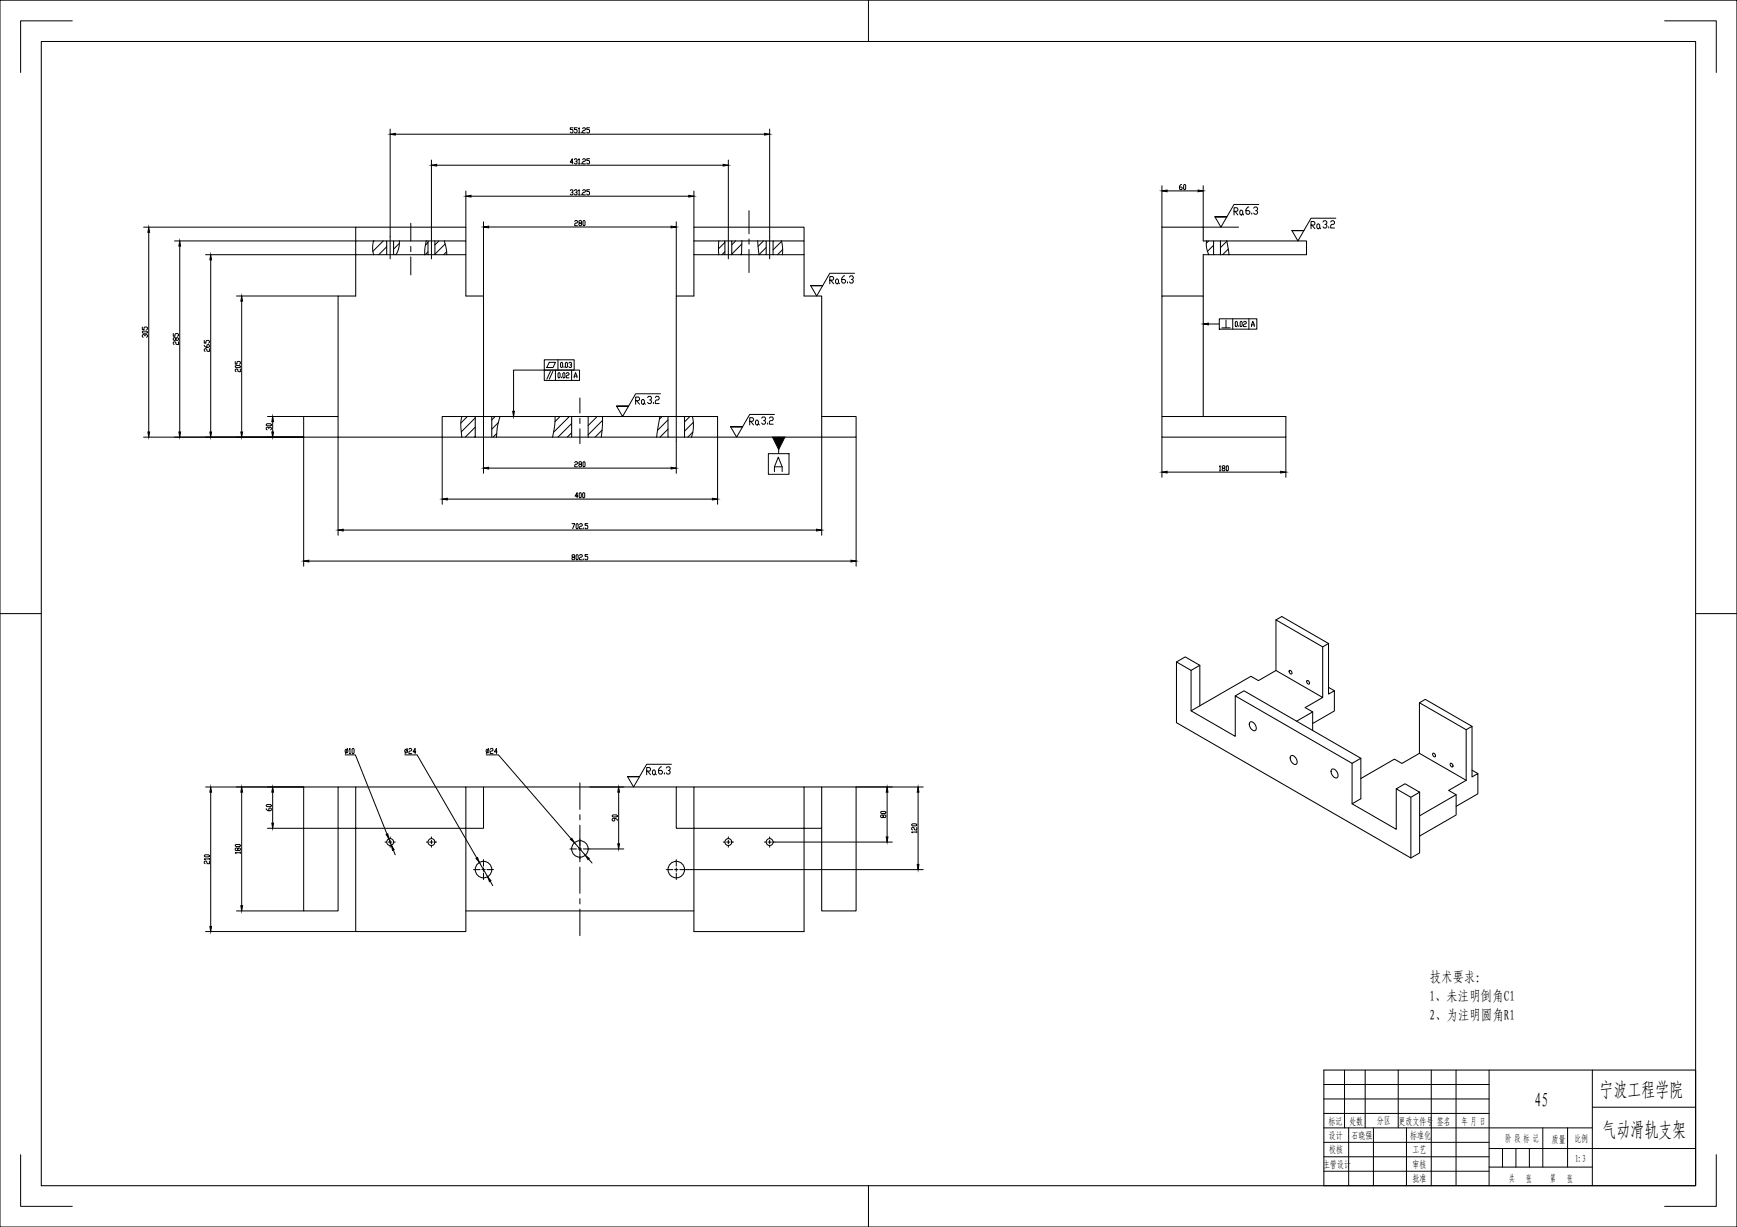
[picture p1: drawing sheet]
<svg xmlns="http://www.w3.org/2000/svg" width="841mm" height="594mm" viewBox="0 0 841 594" stroke-linecap="round" stroke-linejoin="round" font-family="sans-serif">
<g fill="none" stroke="#000" stroke-width=".48">
<path d="M0 0h841v594h-841zM35 10h-25v25M420 0v20M806 10h25v25M0 297h20M821 297h20M651 518v28M661 518v28M677 518v28M693 518v56M705 518v56M721 518v56"/>
<path d="M771 518v56M821 518v56h-180M641 525h80M641 532h80M641 539h80M771 536h50M10 559v25h25M641 546h130M641 553h80M653 546v28M665 546v28M681 546v28"/>
<path d="M721 556h100M727 556v9M734 556v9M740 556v9M747 546v19M759 546v19M831 559v25h-25M420 574v20M641 560h80M641 567h80M721 565h50"/>
</g>
<g fill="none" stroke="#000" stroke-width=".5">
<path d="M20 20h801v554h-801zM172 117h15v6h-15zM172 117v-7h54v7M187 117h4M207 117h19v6h-19zM207 117h-16v6h16M211 117v6M336 117h15v6h-15M336 117v26h-9v59M336 117v-7h53v7M351 117h3v6h-3M354 117h17v6h-17"/>
<path d="M371 117h3M374 117h15v6h-15zM588 117h-5v-7h-20v33M591 117h42v6h-42M591 117h-3v6h3M591 117v6M172 123v20h-8v59M187 123h4M226 123v20h8v59M371 123h3M389 123v20h9v59M588 123h-5v20"/>
<path d="M164 212v-10h-17v10h83M230 202h-16v10M238 202v10M277 202h-47v10h47M285 202h-8v10h8M285 212h38M285 202h38M285 202v10M331 202h-8v10h8M331 212h67M331 202h16v10M331 202v10"/>
<path d="M398 202h17v10h-17zM563 202h60v10h-60zM563 202v-59h20v59M618 300v25M643 312l-22-13-3 1 22 13M570 320l4-2 7 4-4 3M581 322v20M598 337l4-3 57 33-4 3M624 325a.8 .8 0 0 1 1 0 .8 .8 0 0 1 0 1zM633 330a.8 .8 0 0 1 1 0 .8 .8 0 0 1-1 1zM640 338v-25l3-1v24l3-2v10l-10 6M643 333l3 1"/>
<path d="M577 344l29-17 3 3 9-5 22 13-8 5 4 2-8 4M605 350a2.5 2.5 0 0 1 3 1 2.5 2.5 0 0 1-1 3 3 3 0 0 1-2-4zM636 345v9M687 340l3-1 23 13M710 353l-23-13v25M625 366a2.5 2.5 0 0 1 3 1 2.5 2.5 0 0 1-1 3 3 3 0 0 1-2-4zM645 372a2.5 2.5 0 0 1 2 2 2.5 2.5 0 0 1 0 3 3 3 0 0 1-2-5zM655 370v19l21 13v-20M655 370l-57-33v20l-21-13v-19l-7-5v30l113 65v-29M659 377l16-9 4 2 8-5 23 13M659 367v20l-4 2M694 365a.8 .8 0 0 1 1 0 .8 .8 0 0 1-1 1z"/>
<path d="M702 370a1 1 0 0 1 2 0 .8 .8 0 0 1-1 1zM710 378l-9 5 4 2-18 10M710 378v-25l3-1v24l3-1v9l-11 6M713 373l3 2M164 381h-17v60h17v-40M172 381h54v20h-54zM172 381h-8v20h8M226 381h8v20h-8v50h-54v-50M234 381h93M336 381h53v20h-53zM336 381h-9v20h9v50h53v-50M389 381h9v20h-9"/>
<path d="M398 381h17v60h-17v-40M676 382l4-3 7 5-4 2zM687 384v29l-4 2M705 385v10l-18 10M226 441h110M821 518h-180v56"/>
<circle cx="189" cy="408" r="1.7"/>
<circle cx="209" cy="408" r="1.7"/>
<circle cx="281" cy="411" r="4"/>
<circle cx="353" cy="408" r="1.7"/>
<circle cx="373" cy="408" r="1.7"/>
<circle cx="234" cy="421" r="4"/>
<circle cx="327" cy="421" r="4"/>
</g>
<!-- layer: 0 -->
<g fill="none" stroke="#000" stroke-width=".48">
<path d="M181 117l-1 3 1 3M193 117v3l-1 3M206 117v6M215 117l1 6M348 117v6M359 117v6M367 117l1 6M378 117l1 6M583 110h17M584 117v3l1 3M594 117l1 6M224 202l-1 3 1 7"/>
<path d="M242 202l-2 10M269 202l-1 10M292 202l-1 10M319 202l-1 10M335 202a18 18 0 0 1 0 10"/>
</g>
<g fill="none" stroke="#000" stroke-width=".48">
<path d="M181 117h.1M186 117l-5 5M187 119l-4 4M193 118l-2 3M207 117l-1 2M213 117l-2 2M216 118l-5 5M351 117l-3 3M356 117l-2 2M359 118l-5 5M370 117l-3 2M371 120l-3 3"/>
<path d="M378 117l-4 4M585 117l-1 1M588 119l-3 3M594 117l-3 3M207 122l-1 1M216 122l-1 1M351 122l-1 1M359 123h-1M379 121l-3 2M588 123h-1M595 121l-3 2M226 202l-3 3"/>
<path d="M230 211v1M230 202l-7 7M230 207l-5 5M240 202l-2 1M241 210l-2 2M241 205l-3 3M271 202l-2 2M276 202l-8 7M277 205l-7 7M277 210l-2 2M289 202l-4 4M292 208l-4 4"/>
<path d="M292 204l-7 7M321 202l-2 1M323 203l-5 5M323 208l-3 4M334 202l-3 2M335 209l-2 3M336 204l-5 5"/>
</g>
<g fill="none" stroke="#000" stroke-width=".48">
<path d="M189 115v10M199 108v9M199 119v3M209 115v10M353 115v10M363 102v11M363 116v2M373 115v10M199 124v9M363 121v11M234 200v14M281 193v7"/>
<path d="M281 203v2M281 208v7M327 202v12M281 379v13M281 394v3M281 400v12M186 408h1M189 407v1h-1M189 405v1M189 409v1M190 408h-1v1M191 408h.1"/>
<path d="M206 408h1M209 407v1h-1M209 405v1M209 409v1M210 408h-1v1M211 408h.1M234 416v3M276 411h3M281 410v1h-1M281 413v4M281 420v13M282 411h-1v1"/>
<path d="M282 411h4M327 416v3M350 408h1M353 407v1h-1M353 405v1M353 409v1M353 408v1M354 408h1M370 408h1M373 407v1h-1M373 405v1M373 409v1"/>
<path d="M373 408v1M374 408h1M229 421h3M234 420v1h-1M234 423v3M235 421h-1v1M236 421h3M281 435v3M323 421h3M327 420v1M327 423v3M328 421h-1v1"/>
<path d="M329 421h3M281 440v13"/>
</g>
<g fill="none" stroke="#000" stroke-width=".48">
<path d="M189 62v53M191 65h179M209 77v38M211 80h139M277 79h-1l1-2v2M277 62h-1v1h1v1h-1M278 77h1v1M279 78v1h-1M279 62h-1v1h1v1h-1M280 77v2M280 62v2M280 79h1"/>
<path d="M280 64h1M281 64h.1M281 79h.1M282 77h1l-1 2h1M282 62h1l-1 2h1M285 77h-1v1h1v1h-1M285 62h-1v1h1v1h-1M353 77v38M373 62v53M226 92v18M228 95h105M276 92h1v1"/>
<path d="M277 93v1h-1M278 92h1v1M279 93v1h-1M280 92v2M280 94h1M281 94h.1M282 92h1l-1 2h1M285 92h-1v1h1v1h-1M336 92v18M563 90v20M565 92h15M572 89l-1 1v1l1 1v-1h-1"/>
<path d="M573 89l1 1v2l-1-1zM583 90v20M70 110h102M72 112v97M85 117h87M87 119v90M234 107v36M237 110h88M278 107h1h1l-2 1v1h2M281 108v-1h1l-2 1 1 1h1l-1-1M283 107v2h-1zM327 107v36"/>
<path d="M100 123h72M102 126v83M69 158v2h1v-2l1 1v1M115 143h49M117 146v63M585 157h5M590 154h19v5h-19zM592 159h4M594 155v4M597 154v5M598 156h1v2h-1zM600 158h.1"/>
<path d="M601 156v2h-1zM602 156h1l-1 1v1h1M605 154v5M606 158l1-2v2M606 157h1M69 161l2-1v1h-2zM70 163v-1h-1v1M70 162h1v1M84 161v2h1v-2l1 1v1M85 164h1v1l-1-2-1 1v1l1-1M86 165v2l-1-1v-1l-1 1v1M99 167l1 1h1v-1l-1 1"/>
<path d="M99 165v1h1v-1h1v1M101 169v1h-1v-1h-1v1M114 177h2v1h-2zM114 175v1h1v-1h1v1M116 179v1h-1v-1h-1v1M264 174h14v5h-14zM264 179h17v5h-17zM264 179h-15v20M266 175h3l-1 3h-3zM266 180l-1 4M268 180l-2 4M269 179v5"/>
<path d="M270 174v5M272 175v1v2h-1zM273 178h.1M274 175l1 1-1 2zM275 176l1-1 1 1-1 1M276 177v1h-1M277 179v5M271 180v1v2h-1zM272 183h.1M273 180l1 1-1 2zM274 181l1-1 1 1-2 1v1h2M278 183l1-3v3"/>
<path d="M278 182h1M70 212h77v62M129 205h2v1h-2zM130 202h17M130 207h-1v1M130 207h1v1M132 204v5M164 212v47M214 212v32M234 214v15M327 214v15M347 212v32"/>
<path d="M372 220h10v10h-10zM377 212v8M398 212v47M415 212v62M563 212v19M623 212v19M237 227h88M278 224h1h1l-2 1v1h2M281 225v-1h1l-2 1 1 1h1l-1-1M281 239v2h-1zM282 239h1v2h-1zM283 224v2h-1z"/>
<path d="M375 228v-2l2-5 2 5v2M375 226h4M565 229h55M590 226l1-1v3M590 228h1M592 227v-2l1 1-1 1v1h1v-1M594 225l1 1-1 2zM166 257h229M217 242h128M277 254h1l-1 2M279 254h1v2h-1zM280 240h-2l1-1v2"/>
<path d="M281 254h1l-1 1v1h1M283 256h.1M285 254h-2l2 1-1 1h-1M150 272h262M277 270v-1h1l-1 1v1h1v-1M279 269h1v2h-1zM281 269h1l-1 1v1h1M283 271h.1M285 269h-2l2 1-1 1h-1M167 365h5l15 39M167 363h1v1h-1zM168 362l-1 3"/>
<path d="M169 363v-1v3M169 365h1M171 362v1v2l-1-1zM196 365h6l29 50M196 363h1v1h-1zM197 362l-1 3M198 363v-1l1 1-1 1v1h1M201 364h-1l1-2v3M235 365h6l36 41M236 363h1l-1 1h-1zM237 362l-1 3M237 363l1-1 1 1-2 1v1h2"/>
<path d="M241 364h-2l1-2v3M100 381h47M102 384v65M117 384v55M129 392l1 1h1v-1h-1v1M129 390h2l-2 1zM132 384v15M286 381h16M296 395h2h1l-2 1zM298 396v1h-2l1-1h1l1 1M300 384v25M415 381h32"/>
<path d="M426 393h2l1 1h-2zM428 395h1l-1 1-1-1h-1l1 1h1M430 384v21M441 399h2l1 1h-2zM445 384v35M99 414h2v1h-2zM101 417v1h-1v-1h-1v1M101 416h-2M101 416h.1M114 409h2v1h-2zM115 411h1v1l-1-1h-1v1h1M116 413h-2"/>
<path d="M116 413h.1M130 401h34M188 406l2 3M190 412l1 2M232 418l4 7M278 408l5 6M285 416l2 2M286 411h16M375 408h57M444 403h-3h1M444 401v1h-1l-1-1h-1l1 1M444 403h.1"/>
<path d="M237 427l2 2M332 421h115M100 451h72M115 441h32"/>
</g>
<g fill="#000" stroke="#000" stroke-width=".48">
<path d="M189 65h2zM209 80h2zM350 80h3h-3zM370 65h3h-3zM226 95h2zM333 95h3h-3zM563 92h2v1zM580 92h3l-3 1zM72 110v2zM87 117v2zM234 110l3-1v1zM325 109l2 1h-2z"/>
<path d="M102 123v3zM117 143v3zM583 157l2-1v1zM248 199h1v3zM72 209v3zM87 209v3zM102 209v3zM117 209v3zM132 209v3zM132 202v2zM374 212h6l-3 6zM234 227l3-1v1z"/>
<path d="M325 226l2 1h-2zM563 229l2-1v1zM620 228l3 1h-3zM164 257l2-1v1zM214 242l3-1v1zM345 241l2 1h-2zM395 256l3 1h-3zM147 272l3-1v1zM412 271l3 1h-3zM102 381v3zM117 381v3zM132 399v2z"/>
<path d="M132 381v3zM300 381v3h-1zM430 381v3h-1zM445 381v3h-1zM187 404h1v2zM190 409l1 2-1 1zM230 416l1-1 1 3zM276 406h1l1 2zM283 414l2 2zM299 409h1v2zM429 405h1v3zM444 419h1v2z"/>
<path d="M117 439v2zM236 425l2 1-1 1zM102 449v2z"/>
</g>
<g fill="none" stroke="#000" stroke-width=".48">
<path d="M609 99h-12l-6 11-3-5M594 105h-6h6M606 103v1M607 101l1-1 1 1-1 1M608 102l1 1-1 1-1-1M631 112h-5h5M647 106h-12l-7 11-2-5M398 138h-5h5M414 132h-12l-7 11-2-5M304 197h-5h5M320 191h-12l-7 11-2-5M360 207h-6h6"/>
<path d="M375 201h-12l-6 11-3-5M310 376h-6h6M325 370h-12l-6 11-3-5"/>
</g>
<g font-size="9.7">
<text x="774" y="531">宁波工程学院</text>
<text x="743" y="536">45</text>
<text x="776" y="550">气动滑轨支架</text>
</g>
<g font-size="7.1">
<text x="596" y="105">Ra</text>
<text x="634" y="112">Ra</text>
<text x="400" y="139">Ra</text>
<text x="406" y="138">6.3</text>
<text x="307" y="197">Ra</text>
<text x="312" y="196">3.2</text>
<text x="362" y="207">Ra</text>
<text x="368" y="207">3.2</text>
<text x="312" y="376">Ra</text>
<text x="317" y="376">6.3</text>
</g>
<g font-size="6.9">
<text x="692" y="476">技术要求：</text>
<text x="692" y="485">1、未注明倒角C1</text>
<text x="692" y="494">2、为注明圆角R1</text>
</g>
<text font-size="6.6" x="639" y="111">3.2</text>
<g font-size="4.8">
<text x="643" y="545">标记</text>
<text x="653" y="545">处数</text>
<text x="667" y="544">分区</text>
<text x="677" y="545">更改文件号</text>
<text x="696" y="545">签名</text>
<text x="708" y="545">年 月 日</text>
<text x="643" y="551">设计</text>
<text x="654" y="551">石晓强</text>
<text x="683" y="551">标准化</text>
<text x="729" y="553">阶 段 标 记</text>
<text x="751" y="554">质量</text>
<text x="762" y="553">比例</text>
<text x="644" y="558">校核</text>
<text x="684" y="558">工艺</text>
<text x="763" y="562">1:3</text>
<text x="641" y="566">主管设计</text>
<text x="684" y="566">审核</text>
<text x="684" y="572">批准</text>
<text x="731" y="572">共</text>
<text x="739" y="572">张</text>
<text x="751" y="572">第</text>
<text x="759" y="572">张</text>
</g>
</svg>
